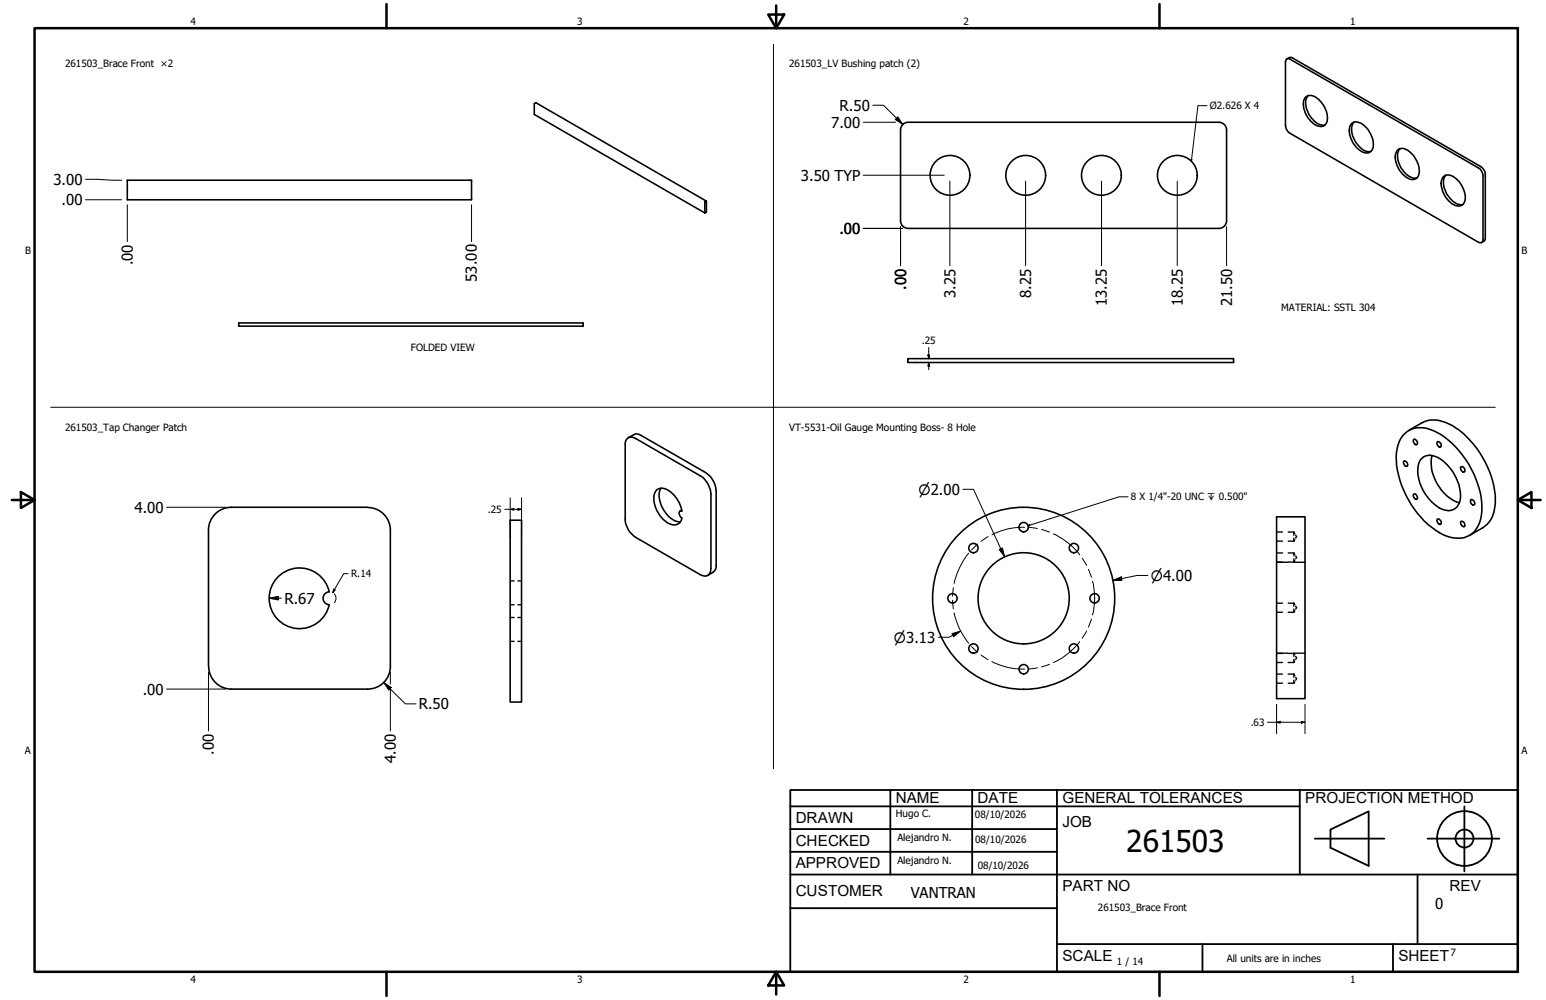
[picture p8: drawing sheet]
<svg xmlns="http://www.w3.org/2000/svg" width="432mm" height="279mm" viewBox="0 0 432 279" stroke-linecap="round" stroke-linejoin="round" font-family="sans-serif">
<!-- layer: Visible (ANSI) -->
<g fill="none" stroke="#000" stroke-width=".44">
<path d="M359.2 16.6l.5-.2 .7 .2 52.5 30.3a2.79 2.79 0 0 1 1.3 2.2v17.8a.8 .8 0 0 1-.4 .8 .8 .8 0 0 1-.9 0l-52.5-30.4a3.1 3.1 0 0 1-1.4-2.2v-17.8zM359.4 16.4l1-.4 .4 .1 52.8 30.4a2.79 2.79 0 0 1 1.2 2.3v18l-.2 .5-.8 .5M251.5 36.3v25.4a2.13 2.13 0 0 0 2.2 2.1h86.7M340.4 34.2h-86.7a2.13 2.13 0 0 0-2.2 2.1M340.5 34.2a2.13 2.13 0 0 1 2.1 2.1M342.6 36.3v25.4a2.13 2.13 0 0 1-2.1 2.1M364.5 27.3a2.6 2.6 0 0 1 3.8 .4 6.5 6.5 0 0 1 2.2 6.7 2.12 2.12 0 0 1-3.3 .4 6.5 6.5 0 0 1-2.8-7.2zM365.4 26.7a4.5 4.5 0 0 0 .1 5.1l.3 .5a4.6 4.6 0 0 0 4.3 2.6M377.6 34.5a2.96 2.96 0 0 1 3.8 1 6.3 6.3 0 0 1 1.9 6.3 2.24 2.24 0 0 1-3.6 .1 6.5 6.5 0 0 1-2.5-6.9zM378.2 34.2a4.7 4.7 0 0 0 .4 5.4 4.9 4.9 0 0 0 4 2.8l.3-.1M35.6 50.4h96.1v5.4h-96.1zM196.8 56.5l.5-.3v3l-.4 .3z"/>
<path d="M197.3 56.2l-47.6-27.5-.4 .2-.1 3.1 47.6 27.5M390.4 41.9a2.79 2.79 0 0 1 3.9 1 6.3 6.3 0 0 1 1.8 6.3 2.08 2.08 0 0 1-3.2 .4 6.5 6.5 0 0 1-2.9-7.2zM391 41.5a4.8 4.8 0 0 0 .7 5.9 4.3 4.3 0 0 0 4 2.3M403 49.5a2.6 2.6 0 0 1 3.8 .5 6.5 6.5 0 0 1 2.1 6.6 2.08 2.08 0 0 1-3.2 .4 6.5 6.5 0 0 1-2.9-7.2zM403.9 49a4.7 4.7 0 0 0 .3 5.4 4.9 4.9 0 0 0 4.4 2.8M66.7 90.2h96.2v.9h-96.2zM253.6 100.2h91v1.1h-91zM175 122.7a1.79 1.79 0 0 1 2.6-.1l17.9 10.3a6.5 6.5 0 0 1 3.1 5.1v20.8a1.84 1.84 0 0 1-.9 2 1.84 1.84 0 0 1-2.2-.3l-17.9-10.3a6.2 6.2 0 0 1-3-5.2v-21.3zM175.5 122.3a3.1 3.1 0 0 1 2.7-1l18.8 10.7a6.6 6.6 0 0 1 3 5.2l-.1 21.7a3.4 3.4 0 0 1-2.2 1.9M183.5 136.8l.4-.2a4.2 4.2 0 0 1 4.4 1.8l1.4 2.1 .7 2.3-.2-.1a.64 .64 0 0 0-.5 .5 .64 .64 0 0 0 .1 .6l.6 .9a2.35 2.35 0 0 1-3.8 1.5 8.1 8.1 0 0 1-3.7-8.5zM184.6 136.4a6.7 6.7 0 0 0 1.4 7l1.7 1.6a3.4 3.4 0 0 0 2.4 .8M392.2 128.8a1.02 1.02 0 0 1 .8 1.5 1.02 1.02 0 0 1-.8-1.5z"/>
<path d="M392.4 121.2a7.4 7.4 0 0 1 9-.4 25.7 25.7 0 0 1 12.5 21.9 7.5 7.5 0 0 1-5 7.5 10.7 10.7 0 0 1-9-2.9 26.7 26.7 0 0 1-9.9-19.6l.2-2.3a7.5 7.5 0 0 1 2.2-4.2zM393.4 120.3l3.8-2.2a8.6 8.6 0 0 1 8.5 .8 26.4 26.4 0 0 1 11.9 21.9 7.8 7.8 0 0 1-3.5 6.6l-3.7 2.2M394.8 138.2a.78 .78 0 0 1 .9 .3 .78 .78 0 0 1-.2 1l-.6-.5zM394.8 122.9l.1-.2a.98 .98 0 0 1 .8 1.5 .97 .97 0 0 1-.9-1.3zM396.7 128.5a3.6 3.6 0 0 1 4.9-.7 12.8 12.8 0 0 1 6.2 12 3.4 3.4 0 0 1-5.1 2.4 12.4 12.4 0 0 1-6.5-12.5zM400 127.3a12 12 0 0 0 7.6 13.2M401.5 123.4a1.02 1.02 0 0 1 .9 1.5 1.02 1.02 0 0 1-.9-1.5zM408.1 130.4a1.02 1.02 0 0 1 .9 1.5 1.02 1.02 0 0 1-.9-1.5zM410.8 139.6a1.02 1.02 0 0 1 .9 1.5 1.02 1.02 0 0 1-.9-1.5zM102.7 141.7h-38.1a6.4 6.4 0 0 0-6.4 6.4v38.1M102.7 141.8a6.3 6.3 0 0 1 6.3 6.3v38.1M142.5 145.4h3.2v50.8h-3.2z"/>
<path d="M190.4 142.5l-.5 .3M356.6 144.4h7.9v50.8h-7.9zM401.5 145a.96 .96 0 0 1 .9 .5 .96 .96 0 0 1 0 1 .98 .98 0 0 1-.9-1.5zM408 145.8a.82 .82 0 0 1 1 .3 .82 .82 0 0 1-.2 1.1l-.7-.6zM91.9 165.4a1.81 1.81 0 0 0-1.7 1.8 1.81 1.81 0 0 0 1.7 1.8M91.9 165.4a8.5 8.5 0 0 0-13-5.3 8.5 8.5 0 0 0 0 14.1 8.5 8.5 0 0 0 13-5.3M58.3 186.2a6.3 6.3 0 0 0 6.3 6.3h38.1a6.3 6.3 0 0 0 6.3-6.3"/>
<circle cx="265.3" cy="49" r="5.6"/>
<circle cx="286.5" cy="49" r="5.6"/>
<circle cx="307.6" cy="49" r="5.6"/>
<circle cx="328.8" cy="49" r="5.6"/>
<circle cx="271.9" cy="153.1" r="1.3"/>
<circle cx="285.9" cy="147.3" r="1.3"/>
<circle cx="299.9" cy="153.1" r="1.3"/>
<circle cx="266" cy="167.2" r="1.3"/>
<circle cx="285.9" cy="167.2" r="12.7"/>
<circle cx="285.9" cy="167.2" r="25.4"/>
<circle cx="305.7" cy="167.2" r="1.3"/>
<circle cx="271.9" cy="181.2" r="1.3"/>
<circle cx="285.9" cy="187" r="1.3"/>
<circle cx="299.9" cy="181.2" r="1.3"/>
</g>
<!-- layer: Hidden (ANSI)-1 -->
<g fill="none" stroke="#000" stroke-width=".38">
<path d="M356.6 151.2h1.6M356.6 148.7h1.6M356.6 157h1.6M356.6 154.5h1.6M356.6 157.1h3.1M359.8 151.2h1.6M359.8 148.7h1.6M359.8 157h1.6M359.8 154.5h1.6M361.3 157.1h3.2M361.4 148.7v.8M361.4 150.4v.8"/>
<path d="M361.4 154.5v.8M361.4 156.1v.9M361.4 148.7l.2 .4M361.4 154.5l.2 .4M361.6 150.8l-.2 .4M361.6 156.6l-.2 .4M361.9 149.5l.2 .4-.2 .5M361.9 155.3l.2 .5-.2 .3M142.5 169h1.1M142.5 172.5h1.1M142.5 179.2h1.1M142.5 162.3h1.1"/>
<path d="M144.7 169h1M144.7 172.5h1M144.7 179.2h1M144.7 162.3h1M356.6 171.1h1.6M356.6 168.5h1.6M359.8 171.1h1.6M359.8 168.5h1.6M361.4 168.5v.9M361.4 170.2v.9M361.4 168.5l.2 .4M361.6 170.6l-.2 .5"/>
<path d="M361.9 169.4l.2 .4-.2 .4M356.6 185.1h1.6M356.6 182.6h1.6M356.6 190.9h1.6M356.6 188.3h1.6M356.6 182.5h3.1M359.8 185.1h1.6M359.8 182.6h1.6M359.8 190.9h1.6M359.8 188.3h1.6M361.3 182.5h3.2M361.4 182.6v.8"/>
<path d="M361.4 184.2v.9M361.4 188.3v.9M361.4 190.1v.8M361.4 182.6l.2 .3M361.4 188.3l.2 .5M361.6 184.7l-.2 .4M361.6 190.5l-.2 .4M361.9 183.4l.2 .4-.2 .4M361.9 189.2l.2 .4-.2 .5"/>
</g>
<!-- layer: Borde (ANSI) -->
<g fill="none" stroke="#000" stroke-width=".7">
<path d="M9.7 7.9h414.2v263.6h-414.2zM107.9 1.1v6.8M214.6 4.1h4.4l-2.2 3.8zM216.8 1.5v6.4M323.8 1.1v6.8M3.3 139.7h6.4M5.8 137.5l3.9 2.2-3.9 2.2zM423.9 139.7l3.8-2.2v4.4zM423.9 139.7h6.4M107.9 271.5v6.8M216.8 271.5l2.2 3.8h-4.4zM216.8 271.5v6.4"/>
<path d="M323.8 271.5v6.8"/>
</g>
<!-- layer: Title (ANSI)-1 -->
<g fill="none" stroke="#000" stroke-width=".51">
<path d="M220.7 220.7h203.2v50.8h-203.2zM220.7 225.3h142.3M220.7 231.6h74.5M220.7 238h74.5M248.7 220.7v23.6M271.5 220.7v23.6M295.2 220.7v50.8M363 220.7v23.6M367.2 234.3h19.5M371.6 231.8l10.7-5.1v15.2l-10.7-5zM398.7 234.3h20.1M409 225.3v18.2"/>
<path d="M220.7 244.3h203.2M220.7 253.7h74.5M395.9 244.3v19.5M295.2 263.8h128.7M335.9 263.8v7.7M389.1 263.8v7.7"/>
<circle cx="409" cy="234.3" r="7.7"/>
<circle cx="409" cy="234.3" r="2.51"/>
</g>
<g fill="none" stroke="#000" stroke-width=".28">
<path d="M216 12.4v202.4M14.2 113.8h403.4M270.6 154.6a20.1 20.1 0 0 0-4.1 8.4M273 152l-1.7 1.7M276 149.9l-2 1.4M286.2 147.3a18.2 18.2 0 0 0-9.1 2.1M287.4 147.3l2.4 .4M290.9 148l2.2 .7M294.2 149.2a19.2 19.2 0 0 1 7.4 5.8M302.3 156l1.2 2M304 159.1l.9 2.2M266.1 167.7l.2 2.4"/>
<path d="M266.3 164.2l-.2 2.4M266.5 171.3a19.2 19.2 0 0 0 4.1 8.4M301.6 179.3a19.2 19.2 0 0 1-7.4 5.8M303.5 176.3l-1.2 2M304.9 173l-.9 2.2M305.1 162.4a17.7 17.7 0 0 1 0 9.4M271.3 180.7l1.7 1.5M274 183l2 1.3M277.1 184.8a18.2 18.2 0 0 0 9.1 2.1M289.8 186.6l-2.4 .3M293.1 185.6l-2.2 .7"/>
</g>
<!-- layer: Cota (ANSI) -->
<g fill="none" stroke="#000" stroke-width=".28">
<path d="M241.1 34.2h9M243.8 29.4h3l5.4 5.4M250.8 32.6l1.4 2.2-2.1-1.4zM23.9 55.8h10.1M23.9 50.1l10.1 .3M35.6 57.2v10.3M131.7 57.2v10.3M241.1 49h22.6M265.3 50.6v23.6M286.4 50.6v23.6M307.7 50.6v23.6M328.8 50.6v23.6"/>
<path d="M241.1 63.8h11M251.5 63.3v10.9M342.6 63.3v10.9M259.1 99.2h.6l-.3 1zM259.4 97.1v3.1M259.4 101.3l.3 1h-.6zM259.4 101.3v2M142.5 139.1v11M145.7 139.1v11M268.9 136.7h3l8.7 18.9M46.5 141.7h16.5M141 142.3h4.7"/>
<path d="M142.5 142.3l1-.3v.6zM144.7 142l1 .3-1 .3zM279.1 153.5l.9-.4 .6 2.5zM75.2 167.1l2.5-.5v1zM75.2 167.1h3.4M93.2 164.6l.5 .2-.8 .8zM93.4 165.9a1.81 1.81 0 0 1 0 2.5M97.2 160.3h-1.2l-3.1 5.3M265.9 177l2.4-.7-2 1.6zM268.3 176.3l-3.3 1.8h-2.9M310.8 162.2l2.4-1 .2 1zM320.6 160.8h-3l-6.8 1.4"/>
<path d="M46.5 192.5h16.5M58.2 187.8v16.4M107.2 190.7l2.1 1.4-.7 .7zM107.2 190.7l1.8 1.8M109 192.5l4.2 4.2h3M109 192.5v11.7M109 187.8v3.3M109 192.2v.3M356.6 196.8v8.2M364.5 196.8v8.2M354 201.8h10.5M356.6 201.8l1-.3v.6z"/>
<path d="M363.5 201.5l1 .3-1 .3z"/>
</g>
<path d="M337.1 29.5h-2.5l-1.9 15.6M332.7 44.5l.2 .1-.2 .5zM315.1 138.8h-2.6l-25.4 8.1M287.1 146.9l.4-.3 .2 .3z" fill="none" stroke="#000" stroke-width=".28"/>
<path d="M332.7 44.5l.2 .1-.2 .5zM287.1 146.9l.4-.3 .2 .3z" fill="#000"/>
<!-- layer: Cota (ANSI) -->
<g fill="#000">
<path d="M250.8 32.6l1.4 2.2-2.1-1.4zM259.1 99.2h.6l-.3 1zM259.4 101.3l.3 1h-.6zM142.5 142.3l1-.3v.6zM144.7 142l1 .3-1 .3zM279.1 153.5l.9-.4 .6 2.5zM75.2 167.1l2.5-.5v1zM93.2 164.6l.5 .2-.8 .8zM265.9 177l2.4-.7-2 1.6zM310.8 162.2l2.4-1 .2 1zM107.2 190.7l2.1 1.4-.7 .7zM356.6 201.8l1-.3v.6z"/>
<path d="M363.5 201.5l1 .3-1 .3z"/>
</g>
<text font-size="8.4" x="314.6" y="238.1">261503</text>
<g font-size="4.3">
<text x="250.2" y="224.2">NAME</text>
<text x="273" y="224.2">DATE</text>
<text x="296.7" y="224.3">GENERAL TOLERANCES</text>
<text x="364.6" y="224.3">PROJECTION METHOD</text>
<text x="222.2" y="229.9">DRAWN</text>
<text x="296.7" y="230.9">JOB</text>
<text x="222.2" y="236.3">CHECKED</text>
<text x="222.2" y="242.6">APPROVED</text>
<text x="222.2" y="250.3">CUSTOMER</text>
<text x="296.7" y="249">PART NO</text>
<text x="404.8" y="248.9">REV</text>
<text x="296.7" y="268.4">SCALE</text>
<text x="390.6" y="268.4">SHEET</text>
</g>
<g font-size="4.2">
<text x="232.2" y="35.7">7.00</text>
<text x="234.5" y="30.9">R.50</text>
<text x="14.9" y="51.6">3.00</text>
<text x="223.7" y="50.5">3.50 TYP</text>
<text x="17.2" y="57.3">.00</text>
<text x="234.4" y="65.3">.00</text>
<text x="37.1" y="74.2" transform="rotate(-90 37.1 74.2)">.00</text>
<text x="133.2" y="78.7" transform="rotate(-90 133.2 78.7)">53.00</text>
<text x="253" y="80.9" transform="rotate(-90 253 80.9)">.00</text>
<text x="266.8" y="83.2" transform="rotate(-90 266.8 83.2)">3.25</text>
<text x="288" y="83.2" transform="rotate(-90 288 83.2)">8.25</text>
<text x="309.2" y="85.5" transform="rotate(-90 309.2 85.5)">13.25</text>
<text x="330.3" y="85.5" transform="rotate(-90 330.3 85.5)">18.25</text>
<text x="344.1" y="85.5" transform="rotate(-90 344.1 85.5)">21.50</text>
<text x="37.6" y="143.3">4.00</text>
<text x="79.4" y="168.7">R.67</text>
<text x="39.9" y="194.1">.00</text>
<text x="117" y="198.2">R.50</text>
<text x="59.8" y="210.9" transform="rotate(-90 59.8 210.9)">.00</text>
<text x="110.6" y="213.2" transform="rotate(-90 110.6 213.2)">4.00</text>
<text x="254.4" y="250.8">VANTRAN</text>
<text x="400.9" y="254">0</text>
</g>
<g font-size="3.9">
<text x="256.5" y="138.2">⌀2.00</text>
<text x="321.4" y="162.2">⌀4.00</text>
<text x="249.7" y="179.5">⌀3.13</text>
</g>
<g font-size="2.8">
<text x="53.2" y="6.9">4</text>
<text x="161.2" y="6.9">3</text>
<text x="269.1" y="6.9">2</text>
<text x="377.1" y="6.9">1</text>
<text x="18.2" y="18.7">261503_Brace Front ×2</text>
<text x="220.4" y="18.7">261503_LV Bushing patch (2)</text>
<text x="337.9" y="30.5">Ø2.626 X 4</text>
<text x="7" y="70.9">B</text>
<text x="424.9" y="70.9">B</text>
<text x="357.8" y="87">MATERIAL: SSTL 304</text>
<text x="114.7" y="98.2">FOLDED VIEW</text>
<text x="257.4" y="96.2">.25</text>
<text x="18.2" y="120.4">261503_Tap Changer Patch</text>
<text x="220.4" y="120.4">VT-5531-Oil Gauge Mounting Boss- 8 Hole</text>
<text x="136.3" y="143.3">.25</text>
<text x="315.8" y="139.8">8 X 1/4&quot;-20 UNC ↧ 0.500&quot;</text>
<text x="98" y="161.3">R.14</text>
<text x="349.3" y="202.8">.63</text>
<text x="6.9" y="210.6">A</text>
<text x="424.9" y="210.6">A</text>
<text x="250.2" y="228.3">Hugo C.</text>
<text x="272.3" y="228.4">08/10/2026</text>
<text x="250.6" y="234.9">Alejandro N.</text>
<text x="272.4" y="235.6">08/10/2026</text>
<text x="250.6" y="241.5">Alejandro N.</text>
<text x="273.1" y="242.8">08/10/2026</text>
<text x="306.6" y="254.4">261503_Brace Front</text>
<text x="312" y="269.7">1 / 14</text>
<text x="342.6" y="268.7">All units are in inches</text>
<text x="405.1" y="267.1">7</text>
<text x="53.2" y="274.6">4</text>
<text x="161.2" y="274.6">3</text>
<text x="269.1" y="274.6">2</text>
<text x="377.1" y="274.6">1</text>
</g>
</svg>
